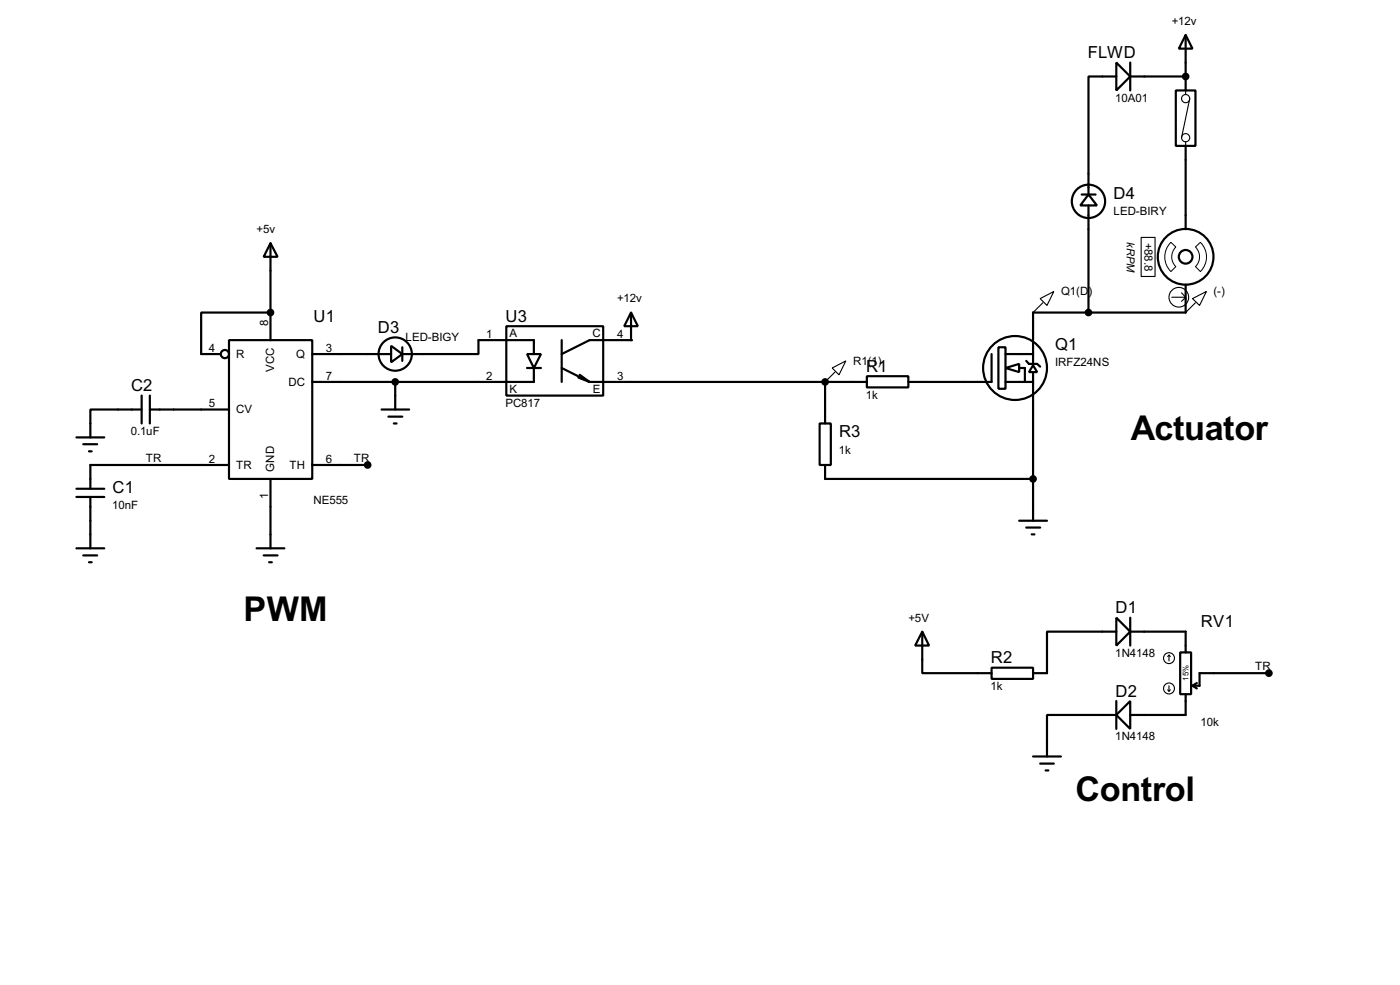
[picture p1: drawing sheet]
<svg xmlns="http://www.w3.org/2000/svg" width="256mm" height="180mm" viewBox="0 0 256 180" stroke-linecap="round" stroke-linejoin="round" font-family="sans-serif">
<g fill="none" stroke="#000" stroke-width=".4">
<path d="M204.5 11.5l2.6 2.5-2.6 2.6zM204.5 14h-5.1v21.6M207.1 14h10.1M207.1 11.5v5.1M215.4 16.6h3.6v10.1h-3.6zM217.2 6.4l1.3 2.5h-2.5zM217.2 6.4v10.2M198.2 35.6h2.5M199.4 35.6l1.6 2h-3.1zM199.4 37.6v19.6M217.2 26.7v15.3M49.6 44.5l1.3 2.5h-2.6z"/>
<path d="M49.6 57.2h-12.7v7.6h3.5M49.6 44.5v17.8M92.8 59.7h17.7v12.7h-17.7zM115.6 57.2l1.3 2.5h-2.5zM115.6 57.2v5.1h-7.6l-5.1 2.5M217.2 52.1v5.1h-27.9v5.1M26 75h-9.4v5.1M26 72.4v5.1M27.5 75h14.5M27.5 72.4v5.1M42 62.3h15.2v25.4h-15.2zM57.2 64.8h14.5"/>
<path d="M69.9 75h5.1M71.2 76.3h2.5M71.7 63.3l2 1.5-2 1.5zM72.2 77.5h.5M72.4 69.9v5.1M73.7 64.8h14v-2.5h10.1v2.5M73.7 63.6v2.5M96.6 64.8h2.5l-1.3 2.6zM96.6 67.4h2.5M97.8 67.4v2.5h-40.6M102.9 62.3v7.6M102.9 67.4l5.1 2.5"/>
<path d="M106 69.1l2 .8M106.2 68.6l1.8 1.3M108 69.9h50.8M150.2 77.5h2v7.6h-2zM151.2 69.9v7.6M158.8 68.9h7.6v2h-7.6zM181.7 64.8v5.1h-15.3M182.9 63.6h1.3v7.6h-1.3zM184.2 67.4l2.5-.8v1.5zM184.2 69.9h5.1M184.2 64.8h5.1M186.7 67.4h1.1v2.5"/>
<path d="M188 66.1l.5 .5h1.5l.6 .5M189.3 66.9l.7 1.2h-1.5zM189.3 62.5v4.1M189.3 68.1v27.2M14 89.5h5.1M14 91h5.1M14 80.1h5.1M15.3 81.3h2.5M16.3 82.6h.5M16.6 91v9.4M42 85.1h-25.4v4.4M49.6 87.7v12.7"/>
<path d="M57.2 85.1h10.2M151.2 85.1v2.6h38.1M186.7 95.3h5.1M188 96.6h2.6M189 97.8h.5M14 100.4h5.1M15.3 101.7h2.5M16.3 102.9h.5M47 100.4h5.1M48.3 101.7h2.6M49.3 102.9h.5M169 115.6l1.2 2.6h-2.5z"/>
<path d="M169 115.6v7.6h12.7M204.5 113.1l2.6 2.5-2.6 2.6zM204.5 115.6h-12.7v7.6h-2.5M207.1 115.6h10.1v3.8M207.1 113.1v5.1M216.2 119.4h2v7.7h-2zM181.7 122.2h7.6v2.1h-7.6zM189.3 138.5h5.1M190.6 139.8h2.5M204.5 130.9h-12.7v7.6M204.5 128.3v5.1M207.1 128.3v5.1l-2.6-2.5z"/>
<path d="M217.2 127.1v3.8h-10.1M218.5 125.5l.8 .5M219.3 125l-.8 .5M232.5 123.2h-12.7v2.3h-1.3M191.6 141h.5"/>
<circle cx="199.4" cy="36.9" r="3.1"/>
<circle cx="217.2" cy="47" r="5.1"/>
<circle cx="217.2" cy="47" r="1.25"/>
<circle cx="41.2" cy="64.8" r=".75"/>
<circle cx="72.4" cy="64.8" r="3.1"/>
<circle cx="185.9" cy="67.4" r="5.9"/>
</g>
<g fill="#000">
<circle cx="217.2" cy="14" r=".2"/>
<circle cx="49.6" cy="57.2" r=".2"/>
<circle cx="115.6" cy="62.3" r=".2"/>
<circle cx="151.2" cy="69.9" r=".2"/>
</g>
<g fill="none" stroke="#000" stroke-width=".2">
<path d="M217.2 16.6v.7M218 18.1l-1.5 7.1M217.2 26v.7M190.6 54.7l2.5-1.3-1.3 2.5zM191.1 55.4l-1.8 1.8M209.1 43.5h2.5v7.1h-2.5zM214.7 54.4h2.5M216.5 53.6l.7 .8M217.2 54.4l-.7 .8M218.5 54.7l2.5-1.3-1.2 2.5zM219 55.4l-1.8 1.8M152.5 67.4l2.5-1.3-1.3 2.5z"/>
<path d="M153 68.1l-1.8 1.8M214.2 119.9l-.3 .3M214.2 119.9l.2 .3M214.2 119.9v1.1M213.9 126.3l.3 .2M214.2 125.5v1M214.4 126.3l-.2 .2"/>
<circle cx="217.2" cy="18.1" r=".75"/>
<circle cx="217.2" cy="25.2" r=".75"/>
<circle cx="215.9" cy="54.4" r="1.8"/>
<circle cx="214.1" cy="126" r="1"/>
<circle cx="214.1" cy="120.5" r="1"/>
</g>
<path d="M214.5 44.4l.9 .8a2.54 2.54 0 0 0 0 3.6l-.9 .9a3.7 3.7 0 0 1 0-5.3zM219 45.2l.9-.8a3.7 3.7 0 0 1 0 5.3l-.9-.9a2.53 2.53 0 0 0 0-3.6z" fill="none" stroke="#000" stroke-width=".18"/>
<g fill="#000" stroke="#000" stroke-width=".4">
<circle cx="217.2" cy="14" r=".5"/>
<circle cx="49.5" cy="57.2" r=".5"/>
<circle cx="199.4" cy="57.2" r=".5"/>
<circle cx="72.4" cy="69.9" r=".5"/>
<circle cx="151.1" cy="69.9" r=".5"/>
<circle cx="67.3" cy="85.1" r=".5"/>
<circle cx="189.2" cy="87.7" r=".5"/>
<circle cx="232.4" cy="123.2" r=".5"/>
</g>
<g font-size="7">
<text x="207.2" y="80.6">Actuator</text>
<text x="44.6" y="113.7">PWM</text>
<text x="197" y="146.7">Control</text>
</g>
<g font-size="3.4">
<text x="199.3" y="10.6">FLWD</text>
<text x="204" y="36.3">D4</text>
<text x="57.5" y="58.9">U1</text>
<text x="92.6" y="58.9">U3</text>
<text x="69.2" y="61">D3</text>
<text x="193.3" y="64.1">Q1</text>
<text x="24" y="71.6">C2</text>
<text x="158.7" y="68.1">R1</text>
<text x="153.7" y="80.1">R3</text>
<text x="20.6" y="90.2">C1</text>
<text x="204.4" y="112.3">D1</text>
<text x="220" y="114.8">RV1</text>
<text x="181.5" y="121.4">R2</text>
<text x="204.4" y="127.5">D2</text>
</g>
<g font-size="2.4">
<text x="214.7" y="4.6">+12v</text>
<text x="204.3" y="18.7">10A01</text>
<text x="204" y="39.3">LED-BIRY</text>
<text x="47" y="42.7">+5v</text>
<text x="209.7" y="44.4" transform="rotate(90 209.7 44.4)">+88.8</text>
<text x="49.1" y="59.7" transform="rotate(-90 49.1 59.7)">8</text>
<text x="113.1" y="55.4">+12v</text>
<text x="194.4" y="54">Q1(D</text>
<text x="199.4" y="54">)</text>
<text x="222.3" y="54">(-)</text>
<text x="38.3" y="64.4">4</text>
<text x="43.2" y="65.5">R</text>
<text x="54.3" y="65.5">Q</text>
<text x="59.7" y="64.4">3</text>
<text x="74.3" y="62.4">LED-BIGY</text>
<text x="89.1" y="61.9">1</text>
<text x="93.3" y="61.7">A</text>
<text x="108.5" y="61.7">C</text>
<text x="113.1" y="61.9">4</text>
<text x="50.3" y="68" transform="rotate(-90 50.3 68)">VCC</text>
<text x="52.8" y="70.6">DC</text>
<text x="59.7" y="69.5">7</text>
<text x="89.1" y="69.5">2</text>
<text x="93.3" y="71.9">K</text>
<text x="108.6" y="71.9">E</text>
<text x="113.1" y="69.5">3</text>
<text x="156.3" y="66.7">R1(1)</text>
<text x="193.3" y="67">IRFZ24NS</text>
<text x="38.3" y="74.6">5</text>
<text x="43.2" y="75.7">CV</text>
<text x="92.6" y="74.5">PC817</text>
<text x="158.6" y="73">1k</text>
<text x="24" y="79.6">0.1uF</text>
<text x="153.7" y="83">1k</text>
<text x="26.7" y="84.5">TR</text>
<text x="38.3" y="84.7">2</text>
<text x="43.2" y="85.8">TR</text>
<text x="50.3" y="86.4" transform="rotate(-90 50.3 86.4)">GND</text>
<text x="53" y="85.8">TH</text>
<text x="59.7" y="84.7">6</text>
<text x="64.8" y="84.5">TR</text>
<text x="20.6" y="93.2">10nF</text>
<text x="49.1" y="91.4" transform="rotate(-90 49.1 91.4)">1</text>
<text x="57.4" y="92.3">NE555</text>
<text x="166.4" y="113.8">+5V</text>
<text x="204.3" y="120.3">1N4148</text>
<text x="229.9" y="122.6">TR</text>
<text x="181.5" y="126.4">1k</text>
<text x="204.3" y="135.5">1N4148</text>
<text x="220" y="133">10k</text>
</g>
<text font-size="2.3" x="206.4" y="44.3" transform="rotate(90 206.4 44.3)">kRPM</text>
<text font-size="1.6" x="217.7" y="124.6" transform="rotate(-90 217.7 124.6)">15%</text>
</svg>
